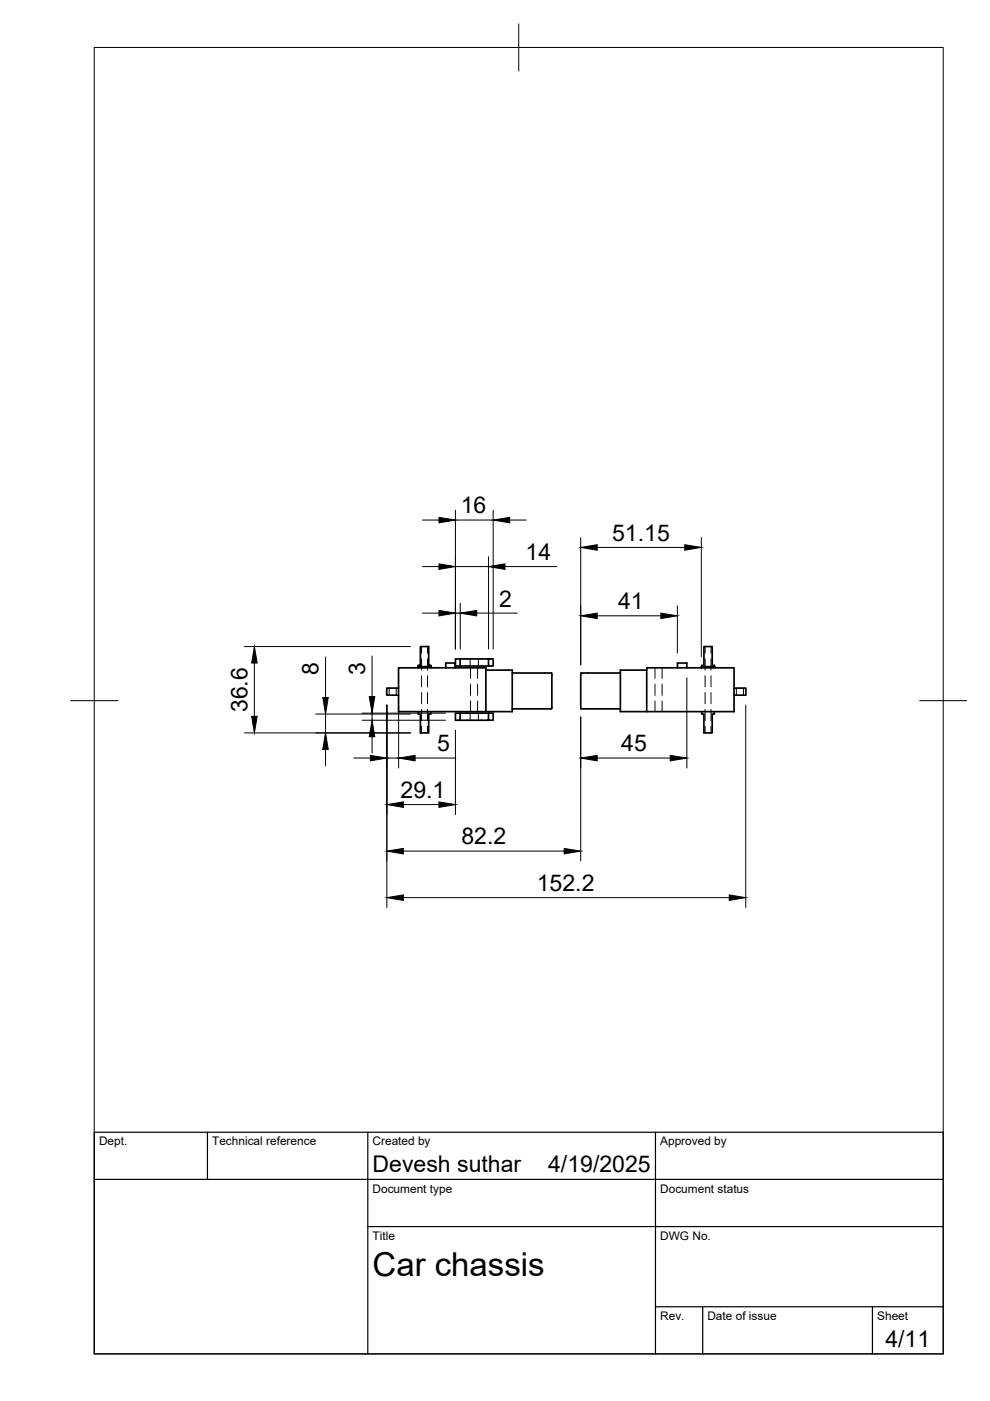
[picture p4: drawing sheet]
<svg xmlns="http://www.w3.org/2000/svg" width="210mm" height="297mm" viewBox="0 0 210 297" stroke-linecap="round" stroke-linejoin="round" font-family="sans-serif">
<!-- layer: Visible -->
<g fill="none" stroke="#000" stroke-width=".36">
<path d="M97.6 139.7h-1v1.5h1M103.6 139.7v1.5h1v-1.5h-7v1.5h6M84.5 145.9h-2.5v1.5h2.5M88.6 141.6v-.3h2.8v.3M88.7 150.9v.5h.4v4h1.8v-4h.4v-.5M88.7 141.3v-.2h.4v-4h1.8v4h.4v.2M94.5 141.6v-1h2v1M97.6 152.7h7v-1.5h-1v1.5M97.6 151.2h-1v1.5h1v-1.5h6M103 142.1h5.6v8.8h-24.1v-9.3h18.5v9.3M108.6 150.3h8.4M108.6 142.7h8.4"/>
<path d="M117 142.7v.4M117 143.1v7.2M123.1 143.1l.1 7a.38 .38 0 0 0 .6 .2h7.7M131.5 142.7h-7.7a.4 .4 0 0 0-.5-.1 .4 .4 0 0 0-.2 .5M137.1 142.1h-5.6v8.8h24.1v-9.3h-18.5v9.3M143.6 141.6v-1h2v1M148.7 141.6v-.3h2.9v.3M148.8 150.9v.5h.4v4h1.8v-4h.4v-.5M148.8 141.3v-.2h.4v-4h1.8v4h.4v.2M155.6 145.9h2.5v1.5h-2.5"/>
</g>
<!-- layer: Hidden -->
<g fill="none" stroke="#000" stroke-width=".21">
<path d="M89.4 137.1v1.4M89.4 139.7v2.4M90.6 137.1v1.4M90.6 139.7v2.4M99.7 139.7v1.5M101.4 139.7v1.5M149.5 137.1v1.4M149.5 139.7v2.4M150.7 137.1v1.4M150.7 139.7v2.4M82.5 145.9v1.5M84 145.9v1.5"/>
<path d="M89.4 143.3v2.3M89.4 146.8v2.4M89.4 150.4v2.4M89.4 154v1.4M90.6 143.3v2.3M90.6 146.8v2.4M90.6 150.4v2.4M90.6 154v1.4M99.7 151.2v1.5M99.8 141.6v2.3M99.8 145v2.4M99.8 148.6v2.3"/>
<path d="M101.3 141.6v2.3M101.3 145v2.4M101.3 148.6v2.3M101.4 151.2v1.5M138.9 141.6v2.3M138.9 145v2.4M138.9 148.6v2.3M140.4 141.6v2.3M140.4 145v2.4M140.4 148.6v2.3M149.5 143.3v2.3M149.5 146.8v2.4"/>
<path d="M149.5 150.4v2.4M149.5 154v1.4M150.7 143.3v2.3M150.7 146.8v2.4M150.7 150.4v2.4M150.7 154v1.4M156.1 145.9v1.5M157.6 145.9v1.5"/>
</g>
<!-- layer: BORDER -->
<path d="M20 10.1h180v276.9h-180zM110 5.1v10M15 148.6h10M195 148.6h10" fill="none" stroke="#000" stroke-width=".21"/>
<!-- layer: TITLEBLOCK -->
<path d="M20 240.1h180v46.9h-180zM20 250h180M44 240.1v9.9M78 240.1v46.9M139 240.1v46.9M78 260.1h122M139 277.1h61M149 277.1v9.9M185 277.1v9.9" fill="none" stroke="#000" stroke-width=".25"/>
<!-- layer: FD_Dimensions -->
<g fill="none" stroke="#000" stroke-width=".21">
<path d="M89.6 110.3h3.5M96.6 108.2v29.4M96.6 110.3h8M103.6 118v19.6M104.6 108.2v29.4M108.1 110.3h3.5M123.1 114v27M126.6 116.1h18.6M148.7 114v25.2M51.8 137.1h35.2M69 139.3v8.6M78.9 139.1v8.6"/>
<path d="M89.6 120.1h3.5M89.6 130h3.5M96.6 120.1h7M96.6 130h1M97.6 127.9v9.7M101.1 130h8.6M107.1 120.1h10.9M126.6 130.6h13.5M143.6 128.5v10M51.8 155.4h35.2M53.9 140.6v11.3M66.9 151.4h20.1"/>
<path d="M69 151.4v4M69 158.9v3.5M76.8 152.7h17.7M76.8 151.2h17.7M78.9 151.2v1.5M78.9 156.2v3.5M82 149.5v42.9M84.5 149.5v13.3M96.6 154.8v17.9M123.1 152v30.5M145.6 143.7v19.1M158.1 149.5v42.9"/>
<path d="M75 160.7h3.5M82 160.7h2.5M85.5 170.6h7.6M88 160.7h8.6M126.6 160.7h15.5M85.5 190.3h69.1M85.5 180.5h34.1"/>
</g>
<g fill="#000" stroke="#000" stroke-width=".21">
<path d="M93.1 119.6l3.5 .5-3.5 .6zM93.1 109.7l3.5 .6-3.5 .6zM103.6 120.1l3.5-.5v1.1zM104.6 110.3l3.5-.6v1.2zM123.1 116.1l3.5-.6v1.2zM145.2 115.5l3.5 .6-3.5 .6zM93.1 129.4l3.5 .6-3.5 .6zM97.6 130l3.5-.6v1.2zM123.1 130.6l3.5-.6v1.2zM140.1 130l3.5 .6-3.5 .6zM53.4 151.9h1.1l-.6 3.5zM53.9 137.1l.6 3.5h-1.1z"/>
<path d="M69 155.4l.6 3.5h-1.2zM68.4 147.9h1.2l-.6 3.5zM78.9 152.7l.6 3.5h-1.2zM78.3 147.7h1.2l-.6 3.5zM78.5 160.2l3.5 .5-3.5 .6zM82 180.5l3.5-.6v1.1zM82 170.6l3.5-.6v1.2zM84.5 160.7l3.5-.5v1.1zM93.1 170l3.5 .6-3.5 .6zM119.6 179.9l3.5 .6-3.5 .5zM123.1 160.7l3.5-.5v1.1zM142.1 160.2l3.5 .5-3.5 .6z"/>
<path d="M82 190.3l3.5-.6v1.2zM154.6 189.7l3.5 .6-3.5 .6z"/>
</g>
<text font-size="7" x="79" y="270.6">Car chassis</text>
<g font-size="4.9">
<text x="97.7" y="108.8">16</text>
<text x="111.4" y="118.7">14</text>
<text x="129.8" y="114.6">51.15</text>
<text x="105.8" y="128.6">2</text>
<text x="131.1" y="129.2">41</text>
<text x="67.6" y="143.2" transform="rotate(-90 67.6 143.2)">8</text>
<text x="77.4" y="143" transform="rotate(-90 77.4 143)">3</text>
<text x="52.5" y="151" transform="rotate(-90 52.5 151)">36.6</text>
<text x="92.7" y="159.3">5</text>
<text x="131.7" y="159.3">45</text>
<text x="84.9" y="169.1">29.1</text>
<text x="97.8" y="179">82.2</text>
<text x="113.8" y="188.9">152.2</text>
<text x="79" y="248.5">Devesh suthar</text>
<text x="116.2" y="248.5">4/19/2025</text>
<text x="187.7" y="285.7">4/11</text>
</g>
<g font-size="2.5">
<text x="21" y="242.9">Dept.</text>
<text x="45" y="242.9">Technical reference</text>
<text x="79" y="242.9">Created by</text>
<text x="140" y="242.9">Approved by</text>
<text x="79" y="252.8">Document type</text>
<text x="140" y="252.8">Document status</text>
<text x="79" y="262.9">Title</text>
<text x="140" y="262.9">DWG No.</text>
<text x="140" y="279.9">Rev.</text>
<text x="150" y="279.9">Date of issue</text>
<text x="186" y="279.9">Sheet</text>
</g>
</svg>
